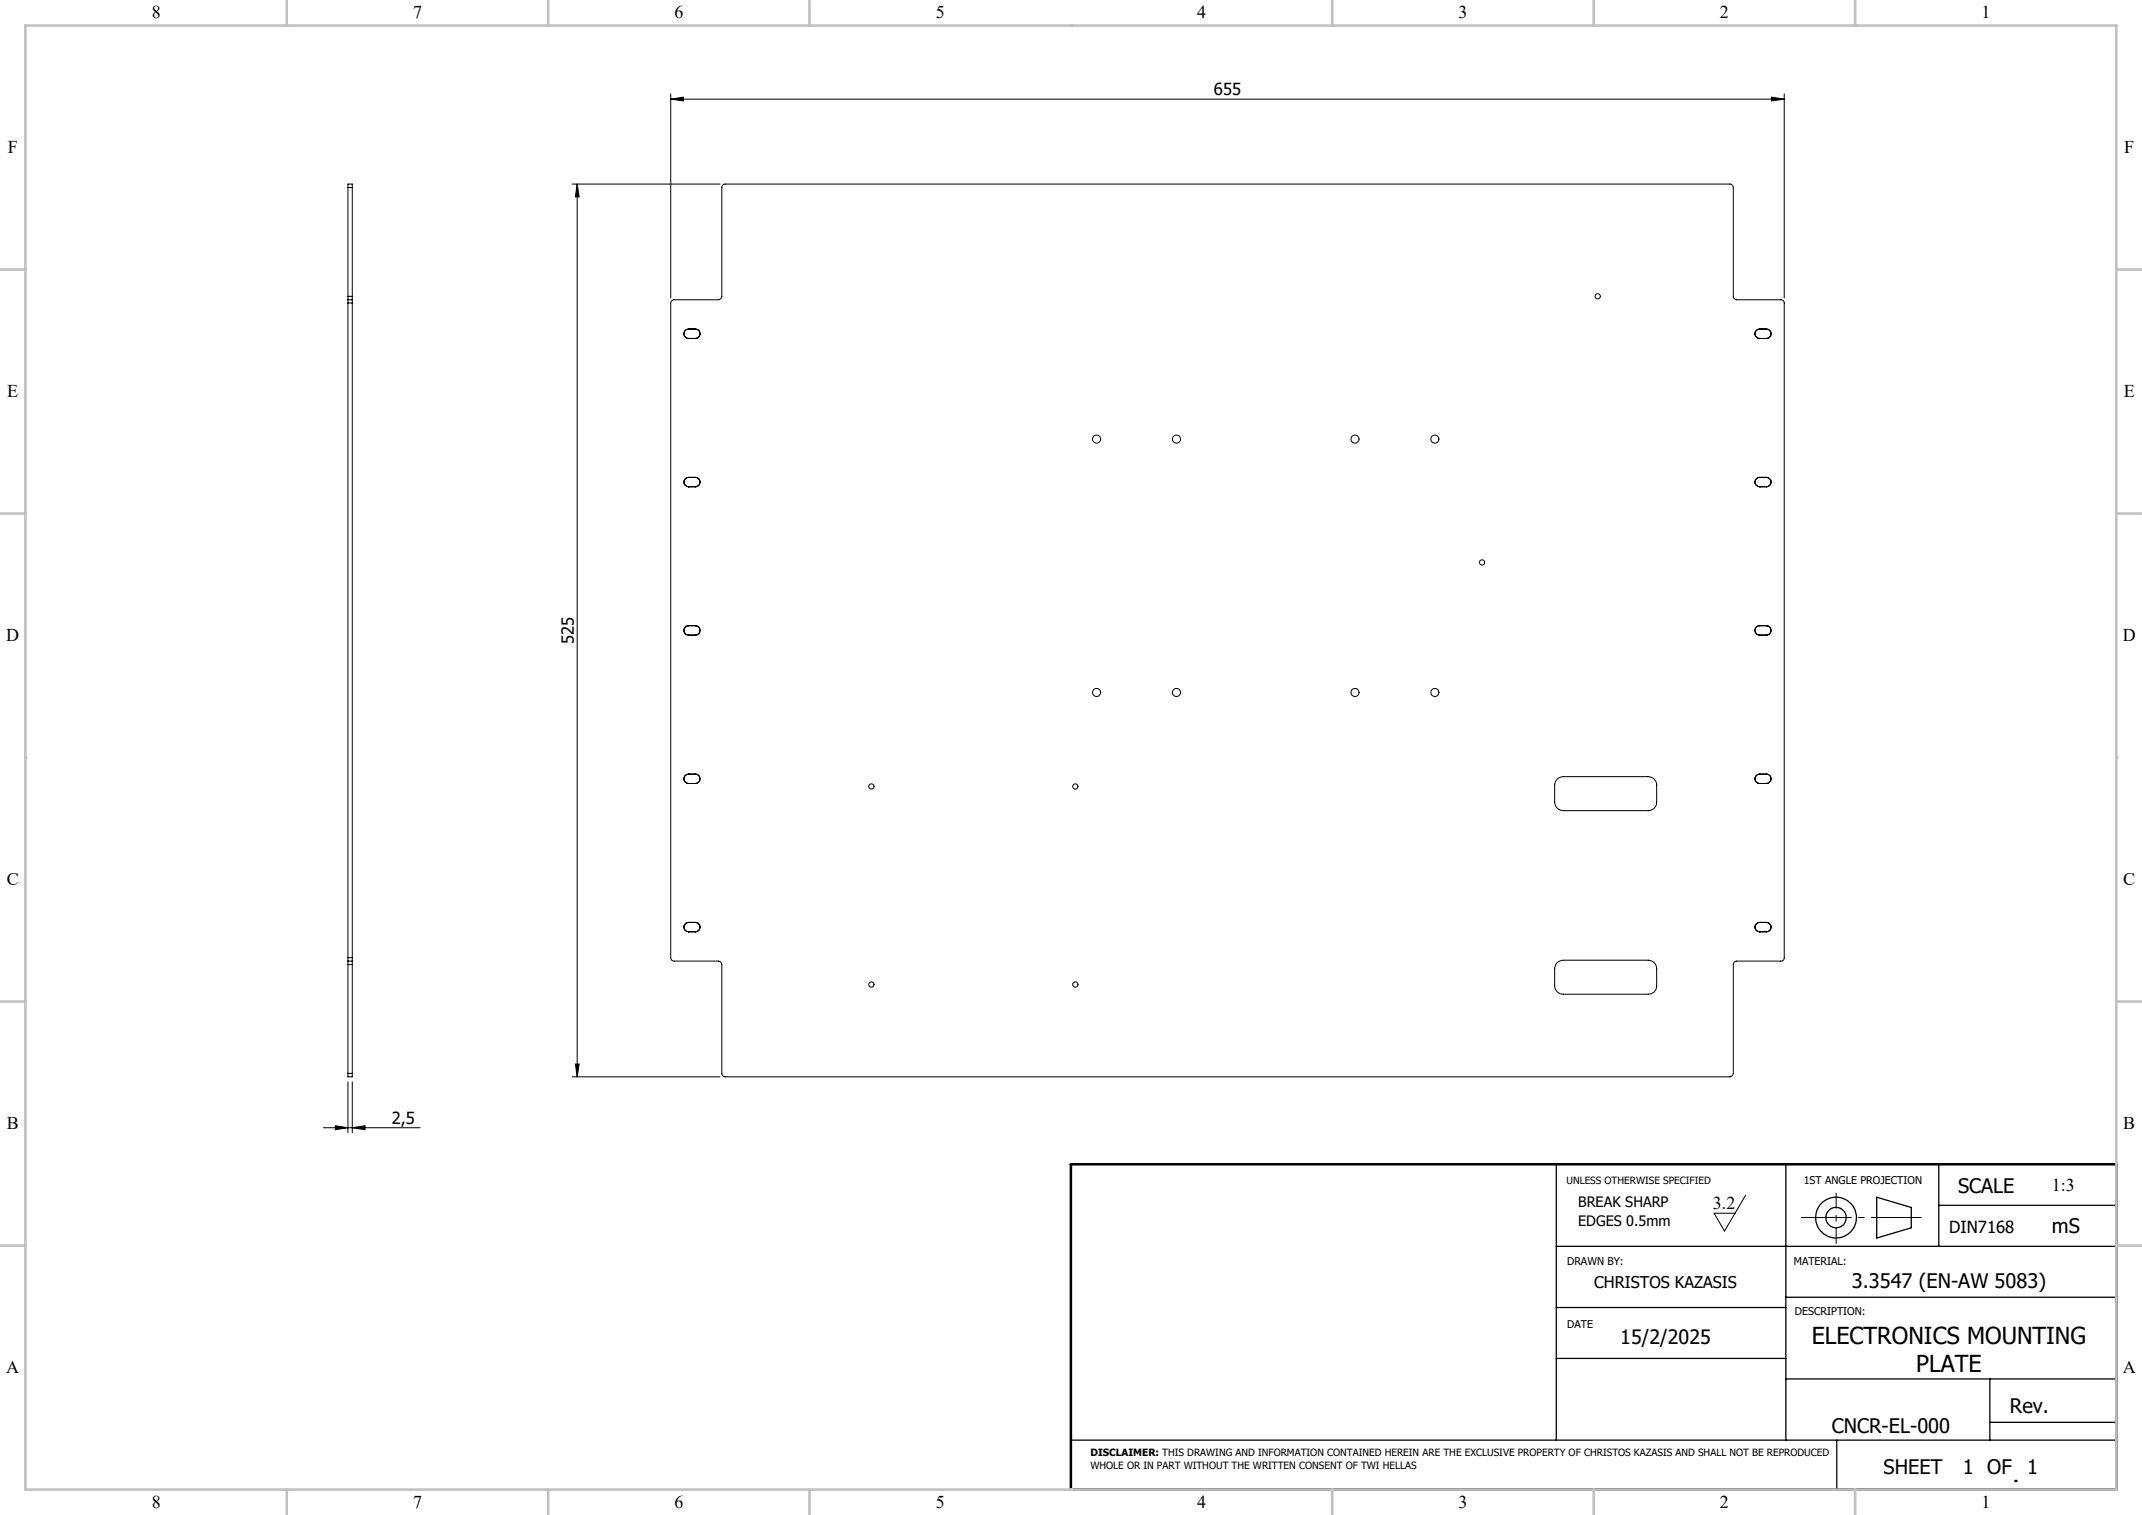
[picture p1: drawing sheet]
<svg xmlns="http://www.w3.org/2000/svg" width="420mm" height="297mm" viewBox="0 0 420 297" stroke-linecap="round" stroke-linejoin="round" font-family="sans-serif">
<g fill="none" stroke="#000" stroke-width=".2">
<path d="M131.5 19.4l2.5-.4v.8zM131.5 18.4v40M131.5 19.4h218.3M347.3 19l2.5 .4-2.5 .4zM349.8 18.4v40M68.2 36.8v-.7h.9v.7M68.2 36.8v21.3M68.2 36.8h.9M69.1 36.8v21.3M112.2 36.1h29M113.2 36.1l.4 2.5h-.8zM113.2 36.1v175"/>
<path d="M141.6 36.4l.5-.3h197.1a.73 .73 0 0 1 .7 .7v21.3a.66 .66 0 0 0 .6 .7h8.7a.61 .61 0 0 1 .6 .6v128.3a.61 .61 0 0 1-.6 .7h-8.7a.66 .66 0 0 0-.6 .7v21.3a.73 .73 0 0 1-.7 .7h-197a.66 .66 0 0 1-.7-.7v-21.3a.73 .73 0 0 0-.6-.7h-8.7a.66 .66 0 0 1-.7-.7v-128.3a.66 .66 0 0 1 .7-.6h8.7a.73 .73 0 0 0 .6-.7v-21.5zM68.2 58.8v.6M68.2 58.1v.7M68.2 58.8h.9M68.2 59.4v128.3M68.2 59.4h.9M68.2 58.1h.9M69.1 58.8v.6M69.1 58.1v.7M69.1 59.4v128.3M135 64.5a.94 .94 0 0 0-.9 .9 .94 .94 0 0 0 .9 1M135 66.4h.1"/>
<path d="M135 64.5a.92 .92 0 0 0-.9 .9 .92 .92 0 0 0 .9 1M135 64.5h1.3M135 66.4h1.3M135 64.5h.1M136.3 64.5a.94 .94 0 0 1 1 .9 .94 .94 0 0 1-1 1M136.3 66.4h.1M136.3 64.5a.92 .92 0 0 1 1 .9 .92 .92 0 0 1-1 1M136.3 64.5h.1M345 64.5a.94 .94 0 0 0-.9 .9 .94 .94 0 0 0 .9 1M345 66.4h.1M345 64.5a.92 .92 0 0 0-.9 .9 .92 .92 0 0 0 .9 1M345 64.5h1.4"/>
<path d="M345 66.4h1.4M345 64.5h.1M346.4 64.5a.94 .94 0 0 1 .9 .9 .94 .94 0 0 1-.9 1M346.4 66.4h.1M346.4 64.5a.92 .92 0 0 1 .9 .9 .92 .92 0 0 1-.9 1M346.4 64.5h.1M135 93.6a.92 .92 0 0 0-.9 .9 .92 .92 0 0 0 .9 .9M135 93.6h.1M135 95.4h.1M135 93.6h1.3M135 95.4h1.3M136.3 93.6a.92 .92 0 0 1 1 .9 .92 .92 0 0 1-1 .9"/>
<path d="M136.3 95.4h.1M136.3 93.6h.1M345 93.6a.92 .92 0 0 0-.9 .9 .92 .92 0 0 0 .9 .9M345 95.4h.1M345 93.6h.1M345 93.6h1.4M345 95.4h1.4M346.4 93.6a.92 .92 0 0 1 .9 .9 .92 .92 0 0 1-.9 .9M346.4 95.4h.1M346.4 93.6h.1M135 122.7a.94 .94 0 0 0-.9 .9 .94 .94 0 0 0 .9 .9M135 122.7h.1"/>
<path d="M135 122.7h1.3M135 124.5h1.3M135 124.5h.1M136.3 122.7a.94 .94 0 0 1 1 .9 .94 .94 0 0 1-1 .9M136.3 122.7h.1M136.3 124.5h.1M345 122.7a.94 .94 0 0 0-.9 .9 .94 .94 0 0 0 .9 .9M345 122.7h.1M345 122.7h1.4M345 124.5h1.4M345 124.5h.1M346.4 122.7a.94 .94 0 0 1 .9 .9 .94 .94 0 0 1-.9 .9"/>
<path d="M346.4 122.7h.1M346.4 124.5h.1M135 151.8a.92 .92 0 0 0-.9 .9 .92 .92 0 0 0 .9 .9M135 151.8h.1M135 153.6h.1M135 151.8h1.3M135 153.6h1.3M136.3 151.8a.92 .92 0 0 1 1 .9 .92 .92 0 0 1-1 .9M136.3 151.8h.1M136.3 153.6h.1M305.3 152.7l.6-.3 .6-.1h16.7a1.63 1.63 0 0 1 1.6 1.6v3.4a1.63 1.63 0 0 1-1.6 1.6h-16.7a1.69 1.69 0 0 1-1.7-1.6v-3.4l.2-.6zM345 151.8a.92 .92 0 0 0-.9 .9 .92 .92 0 0 0 .9 .9"/>
<path d="M345 153.6h.1M345 151.8h.1M345 151.8h1.4M345 153.6h1.4M346.4 151.8a.92 .92 0 0 1 .9 .9 .92 .92 0 0 1-.9 .9M346.4 153.6h.1M346.4 151.8h.1M68.2 187.7v.7M68.2 188.4v.7M68.2 188.4h.9M68.2 187.7h.9M68.2 189.1v21.3"/>
<path d="M68.2 189.1h.9M69.1 187.7v.7M69.1 188.4v.7M69.1 189.1v21.3M135 180.8a.92 .92 0 0 0-.9 .9 .92 .92 0 0 0 .9 1M135 180.8h.1M135 182.7h.1M135 182.7h1.3M135 180.8h1.3M136.3 180.8a.92 .92 0 0 1 1 .9 .92 .92 0 0 1-1 1M136.3 180.8h.1M136.3 182.7h.1"/>
<path d="M305.3 188.7l.6-.3 .6-.2h16.7a1.63 1.63 0 0 1 1.6 1.7v3.3a1.57 1.57 0 0 1-1.6 1.7h-16.7a1.63 1.63 0 0 1-1.7-1.7l.1-3.6zM345 180.8a.92 .92 0 0 0-.9 .9 .92 .92 0 0 0 .9 1M345 182.7h.1M345 180.8h.1M345 182.7h1.4M345 180.8h1.4M346.4 180.8a.92 .92 0 0 1 .9 .9 .92 .92 0 0 1-.9 1M346.4 182.7h.1M346.4 180.8h.1M68.2 210.4v.7h.9v-.7M68.2 212.1v10M68.2 210.4h.9"/>
<path d="M69.1 212.1v10M112.2 211.1h29M112.8 208.6h.8l-.4 2.5zM63.4 221.1h19M65.8 220.7l2.4 .4-2.4 .4zM69.1 221.1l2.5-.4v.8zM342.3 234.3l-4.2 7-2-3.5h4.1"/>
<circle cx="313.3" cy="58.1" r=".52"/>
<circle cx="215" cy="86.1" r=".81"/>
<circle cx="230.7" cy="86.1" r=".81"/>
<circle cx="265.7" cy="86.1" r=".8"/>
<circle cx="281.4" cy="86.1" r=".8"/>
<circle cx="290.6" cy="110.3" r=".52"/>
<circle cx="215" cy="135.7" r=".81"/>
<circle cx="230.7" cy="135.7" r=".81"/>
<circle cx="265.7" cy="135.8" r=".8"/>
<circle cx="281.4" cy="135.8" r=".8"/>
<circle cx="170.9" cy="154.2" r=".52"/>
<circle cx="210.9" cy="154.2" r=".52"/>
<circle cx="170.9" cy="193" r=".51"/>
<circle cx="210.9" cy="193" r=".51"/>
</g>
<g fill="none" stroke="#000" stroke-width=".25">
<path d="M305.2 228.2v54.1M350.2 228.2v54.1M368 234.7l6.8 2v4l-6.8 2zM380.2 228.2v16.1M380.2 236.3h34.8M305.2 244.3h109.8M305.2 256.3h45M350.2 254.3h64.8M305.2 266.3h45M350.2 270.3h64.8M390.2 270.3v12M390.2 278.8h24.8"/>
<path d="M210 282.3h205M360.2 282.3v9.7"/>
<circle cx="360" cy="238.7" r="2"/>
<circle cx="360" cy="238.7" r="4"/>
</g>
<path d="M353.2 238.7h23.6" fill="none" stroke="#000" stroke-width=".2" stroke-dasharray="15.2 1.3 1.3 1.3" stroke-dashoffset="5.3" stroke-linecap="butt"/>
<path d="M360 233.8v10" fill="none" stroke="#000" stroke-width=".2" stroke-dasharray="15.2 1.3 1.3 1.3" stroke-dashoffset="12.1" stroke-linecap="butt"/>
<path d="M210 228.2h205v63.8h-205zM395.2 290.3h.1" fill="none" stroke="#000" stroke-width=".5"/>
<g fill="none" stroke="#c0c0c0" stroke-width=".5">
<path d="M5 5h410v287h-410zM56.2 0v5M107.5 0v5M158.7 0v5M210 5h.1M261.2 0v5M312.5 0v5M363.7 0v5M0 52.8h5M415 52.8h5M0 100.7h5M415 100.7h5"/>
<path d="M5 148.5h.1M415 148.5h.1M0 196.4h5M415 196.4h5M0 244.2h5M415 244.2h5M56.2 292v5M107.5 292v5M158.7 292v5M210 292h.1M261.2 292v5M312.5 292v5"/>
<path d="M363.7 292v5"/>
</g>
<g fill="#000">
<path d="M131.5 19.4l2.5-.4v.8zM347.3 19l2.5 .4-2.5 .4z"/>
<path d="M113.2 36.1l.4 2.5h-.8zM112.8 208.6h.8l-.4 2.5z"/>
<path d="M65.8 220.7l2.4 .4-2.4 .4zM69.1 221.1l2.5-.4v.8z"/>
</g>
<g font-size="4.6">
<text x="355.2" y="263.4">ELECTRONICS MOUNTING</text>
<text x="375.7" y="269">PLATE</text>
</g>
<g font-size="3.9">
<text x="383.9" y="233.9">SCALE</text>
<text x="402.3" y="241.6">mS</text>
<text x="363.1" y="252.4">3.3547 (EN-AW 5083)</text>
<text x="317.7" y="263.4">15/2/2025</text>
<text x="359.2" y="280.9">CNCR-EL-000</text>
<text x="394.1" y="277">Rev.</text>
<text x="369.3" y="289">SHEET</text>
<text x="384.9" y="289">1 OF</text>
<text x="397.5" y="289">1</text>
</g>
<g font-size="3.5">
<text x="29.7" y="3.6">8</text>
<text x="81" y="3.6">7</text>
<text x="132.2" y="3.6">6</text>
<text x="183.5" y="3.6">5</text>
<text x="234.8" y="3.6">4</text>
<text x="286" y="3.6">3</text>
<text x="337.3" y="3.6">2</text>
<text x="388.5" y="3.6">1</text>
<text x="1.5" y="30">F</text>
<text x="416.5" y="30">F</text>
<text x="1.4" y="77.9">E</text>
<text x="416.4" y="77.9">E</text>
<text x="1.2" y="125.7">D</text>
<text x="416.2" y="125.7">D</text>
<text x="1.3" y="173.5">C</text>
<text x="416.3" y="173.5">C</text>
<text x="1.3" y="221.4">B</text>
<text x="416.3" y="221.4">B</text>
<text x="402.3" y="233.4">1:3</text>
<text x="335.9" y="237">3.2</text>
<text x="1.2" y="269.2">A</text>
<text x="416.2" y="269.2">A</text>
<text x="29.7" y="295.6">8</text>
<text x="81" y="295.6">7</text>
<text x="132.2" y="295.6">6</text>
<text x="183.5" y="295.6">5</text>
<text x="234.8" y="295.6">4</text>
<text x="286" y="295.6">3</text>
<text x="337.3" y="295.6">2</text>
<text x="388.5" y="295.6">1</text>
</g>
<g font-size="3.3">
<text x="238" y="18.7">655</text>
<text x="112.5" y="126.2" transform="rotate(-90 112.5 126.2)">525</text>
<text x="76.8" y="220.4">2,5</text>
<text x="382.2" y="241.6">DIN7168</text>
</g>
<text font-size="3.2" x="312.6" y="252.4">CHRISTOS KAZASIS</text>
<g font-size="2.8">
<text x="309.5" y="236.6">BREAK SHARP</text>
<text x="309.5" y="240.4">EDGES 0.5mm</text>
</g>
<g font-size="2.1">
<text x="353.7" y="232">1ST ANGLE PROJECTION</text>
<text x="307.3" y="248">DRAWN BY:</text>
<text x="351.7" y="248">MATERIAL:</text>
<text x="351.9" y="257.7">DESCRIPTION:</text>
<text x="307.3" y="260.4">DATE</text>
</g>
<g font-size="2">
<text x="307.1" y="232">UNLESS OTHERWISE SPECIFIED</text>
<text x="213.8" y="285.4">DISCLAIMER: THIS DRAWING AND INFORMATION CONTAINED HEREIN ARE THE EXCLUSIVE PROPERTY OF CHRISTOS KAZASIS AND SHALL NOT BE REPRODUCED</text>
<text x="213.8" y="287.9">WHOLE OR IN PART WITHOUT THE WRITTEN CONSENT OF TWI HELLAS</text>
</g>
</svg>
